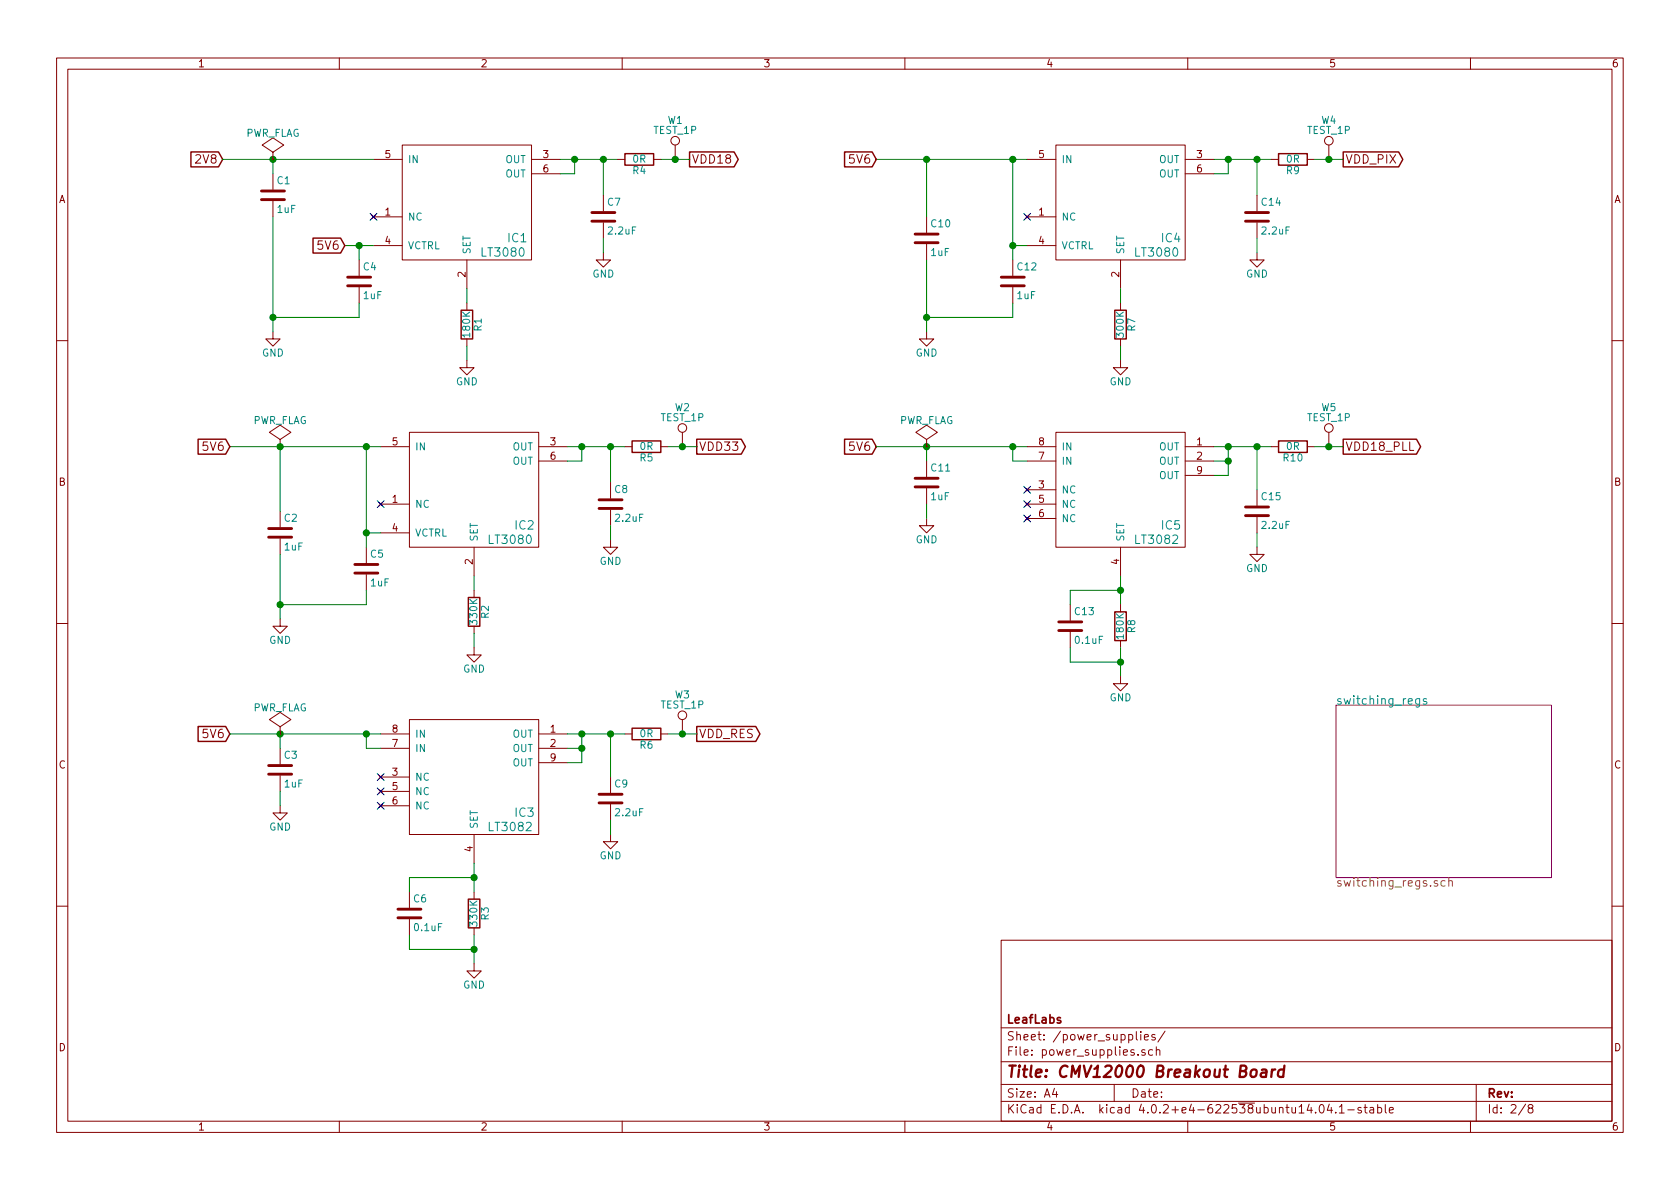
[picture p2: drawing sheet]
EESchema Schematic File Version 2
LIBS:power
LIBS:device
LIBS:transistors
LIBS:conn
LIBS:linear
LIBS:regul
LIBS:74xx
LIBS:cmos4000
LIBS:adc-dac
LIBS:memory
LIBS:xilinx
LIBS:microcontrollers
LIBS:dsp
LIBS:microchip
LIBS:analog_switches
LIBS:motorola
LIBS:texas
LIBS:intel
LIBS:audio
LIBS:interface
LIBS:digital-audio
LIBS:philips
LIBS:display
LIBS:cypress
LIBS:siliconi
LIBS:opto
LIBS:atmel
LIBS:contrib
LIBS:valves
LIBS:leaf
LIBS:cmv12000_breakout-cache
EELAYER 25 0
EELAYER END
$Descr A4 11693 8268
encoding utf-8
Sheet 2 8
Title "CMV12000 Breakout Board"
Date ""
Rev ""
Comp "LeafLabs"
Comment1 ""
Comment2 ""
Comment3 ""
Comment4 ""
$EndDescr
$Sheet
S 9300 4900 1500 1200
U 578E99E0
F0 "switching_regs" 59
F1 "switching_regs.sch" 59
$EndSheet
Text GLabel 4800 1100 2    59   Output ~ 0
VDD18
Text GLabel 9350 1100 2    59   Output ~ 0
VDD_PIX
Text GLabel 4850 3100 2    59   Output ~ 0
VDD33
Text GLabel 9350 3100 2    59   Output ~ 0
VDD18_PLL
Text GLabel 4850 5100 2    59   Output ~ 0
VDD_RES
$Comp
L LT3080 IC1
U 1 1
P 3250 1400
F 0 "IC1" H 3600 1150 59  0000 C CNN
F 1 "LT3080" H 3500 1050 59  0000 C CNN
F 2 "Housings_DFN_QFN:DFN-8-1EP_3x3mm_Pitch0.5mm" H 3250 1400 59  0001 C CNN
F 3 "" H 3250 1400 59  0000 C CNN
	1    3250 1400
	1    0    0    -1  
$EndComp
$Comp
L C C4
U 1 1
P 2500 1950
F 0 "C4" H 2525 2050 50  0000 L CNN
F 1 "1uF" H 2525 1850 50  0000 L CNN
F 2 "Capacitors_SMD:C_0603" H 2538 1800 50  0001 C CNN
F 3 "" H 2500 1950 50  0000 C CNN
	1    2500 1950
	1    0    0    -1  
$EndComp
Text GLabel 1550 1100 0    59   Input ~ 0
2V8
$Comp
L GND #PWR01
U 1 1
P 1900 2300
F 0 "#PWR01" H 1900 2050 50  0001 C CNN
F 1 "GND" H 1900 2150 50  0000 C CNN
F 2 "" H 1900 2300 50  0000 C CNN
F 3 "" H 1900 2300 50  0000 C CNN
	1    1900 2300
	1    0    0    -1  
$EndComp
$Comp
L C C1
U 1 1
P 1900 1350
F 0 "C1" H 1925 1450 50  0000 L CNN
F 1 "1uF" H 1925 1250 50  0000 L CNN
F 2 "Capacitors_SMD:C_0603" H 1938 1200 50  0001 C CNN
F 3 "" H 1900 1350 50  0000 C CNN
	1    1900 1350
	1    0    0    -1  
$EndComp
Wire Wire Line
	1550 1100 2600 1100
Wire Wire Line
	2500 2100 2500 2200
Wire Wire Line
	1900 1100 1900 1200
Connection ~ 1900 1100
Wire Wire Line
	1900 1500 1900 2300
NoConn ~ 2600 1500
Wire Wire Line
	2400 1700 2600 1700
Text GLabel 2400 1700 0    59   Input ~ 0
5V6
Wire Wire Line
	3900 1200 4000 1200
Wire Wire Line
	4000 1200 4000 1100
Wire Wire Line
	3900 1100 4300 1100
Wire Wire Line
	2500 1700 2500 1800
Connection ~ 2500 1700
Wire Wire Line
	2500 2200 1900 2200
Connection ~ 1900 2200
Wire Wire Line
	3250 2100 3250 2000
$Comp
L R R1
U 1 1
P 3250 2250
F 0 "R1" V 3330 2250 50  0000 C CNN
F 1 "180K" V 3250 2250 50  0000 C CNN
F 2 "Resistors_SMD:R_0603" V 3400 2250 50  0001 C CNN
F 3 "" H 3250 2250 50  0000 C CNN
	1    3250 2250
	1    0    0    -1  
$EndComp
Wire Wire Line
	3250 2400 3250 2500
Wire Wire Line
	4200 1100 4200 1350
$Comp
L C C7
U 1 1
P 4200 1500
F 0 "C7" H 4225 1600 50  0000 L CNN
F 1 "2.2uF" H 4225 1400 50  0000 L CNN
F 2 "Capacitors_SMD:C_0603" H 4238 1350 50  0001 C CNN
F 3 "" H 4200 1500 50  0000 C CNN
	1    4200 1500
	1    0    0    -1  
$EndComp
$Comp
L GND #PWR02
U 1 1
P 3250 2500
F 0 "#PWR02" H 3250 2250 50  0001 C CNN
F 1 "GND" H 3250 2350 50  0000 C CNN
F 2 "" H 3250 2500 50  0000 C CNN
F 3 "" H 3250 2500 50  0000 C CNN
	1    3250 2500
	1    0    0    -1  
$EndComp
$Comp
L GND #PWR03
U 1 1
P 4200 1750
F 0 "#PWR03" H 4200 1500 50  0001 C CNN
F 1 "GND" H 4200 1600 50  0000 C CNN
F 2 "" H 4200 1750 50  0000 C CNN
F 3 "" H 4200 1750 50  0000 C CNN
	1    4200 1750
	1    0    0    -1  
$EndComp
Wire Wire Line
	4200 1750 4200 1650
Connection ~ 4200 1100
$Comp
L LT3080 IC4
U 1 1
P 7800 1400
F 0 "IC4" H 8150 1150 59  0000 C CNN
F 1 "LT3080" H 8050 1050 59  0000 C CNN
F 2 "Housings_DFN_QFN:DFN-8-1EP_3x3mm_Pitch0.5mm" H 7800 1400 59  0001 C CNN
F 3 "" H 7800 1400 59  0000 C CNN
	1    7800 1400
	1    0    0    -1  
$EndComp
$Comp
L C C12
U 1 1
P 7050 1950
F 0 "C12" H 7075 2050 50  0000 L CNN
F 1 "1uF" H 7075 1850 50  0000 L CNN
F 2 "Capacitors_SMD:C_0603" H 7088 1800 50  0001 C CNN
F 3 "" H 7050 1950 50  0000 C CNN
	1    7050 1950
	1    0    0    -1  
$EndComp
$Comp
L GND #PWR04
U 1 1
P 6450 2300
F 0 "#PWR04" H 6450 2050 50  0001 C CNN
F 1 "GND" H 6450 2150 50  0000 C CNN
F 2 "" H 6450 2300 50  0000 C CNN
F 3 "" H 6450 2300 50  0000 C CNN
	1    6450 2300
	1    0    0    -1  
$EndComp
$Comp
L C C10
U 1 1
P 6450 1650
F 0 "C10" H 6475 1750 50  0000 L CNN
F 1 "1uF" H 6475 1550 50  0000 L CNN
F 2 "Capacitors_SMD:C_0603" H 6488 1500 50  0001 C CNN
F 3 "" H 6450 1650 50  0000 C CNN
	1    6450 1650
	1    0    0    -1  
$EndComp
Wire Wire Line
	6100 1100 7150 1100
Wire Wire Line
	7050 2100 7050 2200
Wire Wire Line
	6450 1100 6450 1500
Connection ~ 6450 1100
Wire Wire Line
	6450 1800 6450 2300
NoConn ~ 7150 1500
Text GLabel 6100 1100 0    59   Input ~ 0
5V6
Wire Wire Line
	8450 1200 8550 1200
Wire Wire Line
	8550 1200 8550 1100
Wire Wire Line
	8450 1100 8850 1100
Wire Wire Line
	7050 2200 6450 2200
Connection ~ 6450 2200
Wire Wire Line
	7800 2100 7800 2000
$Comp
L R R7
U 1 1
P 7800 2250
F 0 "R7" V 7880 2250 50  0000 C CNN
F 1 "300K" V 7800 2250 50  0000 C CNN
F 2 "Resistors_SMD:R_0603" V 7950 2250 50  0001 C CNN
F 3 "" H 7800 2250 50  0000 C CNN
	1    7800 2250
	1    0    0    -1  
$EndComp
Wire Wire Line
	7800 2400 7800 2500
Wire Wire Line
	8750 1100 8750 1350
$Comp
L C C14
U 1 1
P 8750 1500
F 0 "C14" H 8775 1600 50  0000 L CNN
F 1 "2.2uF" H 8775 1400 50  0000 L CNN
F 2 "Capacitors_SMD:C_0603" H 8788 1350 50  0001 C CNN
F 3 "" H 8750 1500 50  0000 C CNN
	1    8750 1500
	1    0    0    -1  
$EndComp
$Comp
L GND #PWR05
U 1 1
P 7800 2500
F 0 "#PWR05" H 7800 2250 50  0001 C CNN
F 1 "GND" H 7800 2350 50  0000 C CNN
F 2 "" H 7800 2500 50  0000 C CNN
F 3 "" H 7800 2500 50  0000 C CNN
	1    7800 2500
	1    0    0    -1  
$EndComp
$Comp
L GND #PWR06
U 1 1
P 8750 1750
F 0 "#PWR06" H 8750 1500 50  0001 C CNN
F 1 "GND" H 8750 1600 50  0000 C CNN
F 2 "" H 8750 1750 50  0000 C CNN
F 3 "" H 8750 1750 50  0000 C CNN
	1    8750 1750
	1    0    0    -1  
$EndComp
Wire Wire Line
	8750 1750 8750 1650
Connection ~ 8750 1100
Wire Wire Line
	7150 1700 7050 1700
Wire Wire Line
	7050 1100 7050 1800
Connection ~ 7050 1100
Connection ~ 7050 1700
$Comp
L LT3080 IC2
U 1 1
P 3300 3400
F 0 "IC2" H 3650 3150 59  0000 C CNN
F 1 "LT3080" H 3550 3050 59  0000 C CNN
F 2 "Housings_DFN_QFN:DFN-8-1EP_3x3mm_Pitch0.5mm" H 3300 3400 59  0001 C CNN
F 3 "" H 3300 3400 59  0000 C CNN
	1    3300 3400
	1    0    0    -1  
$EndComp
$Comp
L C C5
U 1 1
P 2550 3950
F 0 "C5" H 2575 4050 50  0000 L CNN
F 1 "1uF" H 2575 3850 50  0000 L CNN
F 2 "Capacitors_SMD:C_0603" H 2588 3800 50  0001 C CNN
F 3 "" H 2550 3950 50  0000 C CNN
	1    2550 3950
	1    0    0    -1  
$EndComp
$Comp
L GND #PWR07
U 1 1
P 1950 4300
F 0 "#PWR07" H 1950 4050 50  0001 C CNN
F 1 "GND" H 1950 4150 50  0000 C CNN
F 2 "" H 1950 4300 50  0000 C CNN
F 3 "" H 1950 4300 50  0000 C CNN
	1    1950 4300
	1    0    0    -1  
$EndComp
$Comp
L C C2
U 1 1
P 1950 3700
F 0 "C2" H 1975 3800 50  0000 L CNN
F 1 "1uF" H 1975 3600 50  0000 L CNN
F 2 "Capacitors_SMD:C_0603" H 1988 3550 50  0001 C CNN
F 3 "" H 1950 3700 50  0000 C CNN
	1    1950 3700
	1    0    0    -1  
$EndComp
Wire Wire Line
	1600 3100 2650 3100
Wire Wire Line
	2550 4100 2550 4200
Wire Wire Line
	1950 3100 1950 3550
Wire Wire Line
	1950 3850 1950 4300
NoConn ~ 2650 3500
Text GLabel 1600 3100 0    59   Input ~ 0
5V6
Wire Wire Line
	3950 3200 4050 3200
Wire Wire Line
	4050 3200 4050 3100
Wire Wire Line
	3950 3100 4350 3100
Wire Wire Line
	2550 4200 1950 4200
Connection ~ 1950 4200
Wire Wire Line
	3300 4100 3300 4000
$Comp
L R R2
U 1 1
P 3300 4250
F 0 "R2" V 3380 4250 50  0000 C CNN
F 1 "330K" V 3300 4250 50  0000 C CNN
F 2 "Resistors_SMD:R_0603" V 3450 4250 50  0001 C CNN
F 3 "" H 3300 4250 50  0000 C CNN
	1    3300 4250
	1    0    0    -1  
$EndComp
Wire Wire Line
	3300 4400 3300 4500
Wire Wire Line
	4250 3100 4250 3350
$Comp
L C C8
U 1 1
P 4250 3500
F 0 "C8" H 4275 3600 50  0000 L CNN
F 1 "2.2uF" H 4275 3400 50  0000 L CNN
F 2 "Capacitors_SMD:C_0603" H 4288 3350 50  0001 C CNN
F 3 "" H 4250 3500 50  0000 C CNN
	1    4250 3500
	1    0    0    -1  
$EndComp
$Comp
L GND #PWR08
U 1 1
P 3300 4500
F 0 "#PWR08" H 3300 4250 50  0001 C CNN
F 1 "GND" H 3300 4350 50  0000 C CNN
F 2 "" H 3300 4500 50  0000 C CNN
F 3 "" H 3300 4500 50  0000 C CNN
	1    3300 4500
	1    0    0    -1  
$EndComp
$Comp
L GND #PWR09
U 1 1
P 4250 3750
F 0 "#PWR09" H 4250 3500 50  0001 C CNN
F 1 "GND" H 4250 3600 50  0000 C CNN
F 2 "" H 4250 3750 50  0000 C CNN
F 3 "" H 4250 3750 50  0000 C CNN
	1    4250 3750
	1    0    0    -1  
$EndComp
Wire Wire Line
	4250 3750 4250 3650
Connection ~ 4250 3100
Wire Wire Line
	2650 3700 2550 3700
Wire Wire Line
	2550 3100 2550 3800
Connection ~ 2550 3100
Connection ~ 2550 3700
$Comp
L LT3082 IC5
U 1 1
P 7800 3400
F 0 "IC5" H 8150 3150 59  0000 C CNN
F 1 "LT3082" H 8050 3050 59  0000 C CNN
F 2 "Housings_DFN_QFN:DFN-8-1EP_3x3mm_Pitch0.5mm" H 7800 3400 59  0001 C CNN
F 3 "" H 7800 3400 59  0000 C CNN
	1    7800 3400
	1    0    0    -1  
$EndComp
Text GLabel 6100 3100 0    59   Input ~ 0
5V6
NoConn ~ 7150 3400
NoConn ~ 7150 3500
NoConn ~ 7150 3600
Wire Wire Line
	6100 3100 7150 3100
Wire Wire Line
	7150 3200 7050 3200
Wire Wire Line
	7050 3200 7050 3100
Connection ~ 7050 3100
Wire Wire Line
	8450 3100 8850 3100
Wire Wire Line
	8550 3100 8550 3300
Wire Wire Line
	8550 3300 8450 3300
Wire Wire Line
	8450 3200 8550 3200
Connection ~ 8550 3200
Connection ~ 8550 3100
Wire Wire Line
	7800 4000 7800 4200
$Comp
L R R8
U 1 1
P 7800 4350
F 0 "R8" V 7880 4350 50  0000 C CNN
F 1 "180K" V 7800 4350 50  0000 C CNN
F 2 "Resistors_SMD:R_0603" V 7950 4350 50  0001 C CNN
F 3 "" H 7800 4350 50  0000 C CNN
	1    7800 4350
	1    0    0    -1  
$EndComp
Wire Wire Line
	7800 4500 7800 4700
$Comp
L GND #PWR010
U 1 1
P 7800 4700
F 0 "#PWR010" H 7800 4450 50  0001 C CNN
F 1 "GND" H 7800 4550 50  0000 C CNN
F 2 "" H 7800 4700 50  0000 C CNN
F 3 "" H 7800 4700 50  0000 C CNN
	1    7800 4700
	1    0    0    -1  
$EndComp
$Comp
L LT3082 IC3
U 1 1
P 3300 5400
F 0 "IC3" H 3650 5150 59  0000 C CNN
F 1 "LT3082" H 3550 5050 59  0000 C CNN
F 2 "Housings_DFN_QFN:DFN-8-1EP_3x3mm_Pitch0.5mm" H 3300 5400 59  0001 C CNN
F 3 "" H 3300 5400 59  0000 C CNN
	1    3300 5400
	1    0    0    -1  
$EndComp
$Comp
L GND #PWR011
U 1 1
P 1950 5600
F 0 "#PWR011" H 1950 5350 50  0001 C CNN
F 1 "GND" H 1950 5450 50  0000 C CNN
F 2 "" H 1950 5600 50  0000 C CNN
F 3 "" H 1950 5600 50  0000 C CNN
	1    1950 5600
	1    0    0    -1  
$EndComp
$Comp
L C C3
U 1 1
P 1950 5350
F 0 "C3" H 1975 5450 50  0000 L CNN
F 1 "1uF" H 1975 5250 50  0000 L CNN
F 2 "Capacitors_SMD:C_0603" H 1988 5200 50  0001 C CNN
F 3 "" H 1950 5350 50  0000 C CNN
	1    1950 5350
	1    0    0    -1  
$EndComp
Text GLabel 1600 5100 0    59   Input ~ 0
5V6
NoConn ~ 2650 5400
NoConn ~ 2650 5500
NoConn ~ 2650 5600
Wire Wire Line
	2650 5200 2550 5200
Wire Wire Line
	4050 5100 4050 5300
Wire Wire Line
	4050 5300 3950 5300
Wire Wire Line
	3950 5200 4050 5200
Connection ~ 4050 5200
Connection ~ 4050 5100
$Comp
L C C13
U 1 1
P 7450 4350
F 0 "C13" H 7475 4450 50  0000 L CNN
F 1 "0.1uF" H 7475 4250 50  0000 L CNN
F 2 "Capacitors_SMD:C_0603" H 7488 4200 50  0001 C CNN
F 3 "" H 7450 4350 50  0000 C CNN
	1    7450 4350
	1    0    0    -1  
$EndComp
Wire Wire Line
	7450 4200 7450 4100
Wire Wire Line
	7450 4100 7800 4100
Connection ~ 7800 4100
Wire Wire Line
	7450 4500 7450 4600
Wire Wire Line
	7450 4600 7800 4600
Connection ~ 7800 4600
Wire Wire Line
	3300 6000 3300 6200
$Comp
L R R3
U 1 1
P 3300 6350
F 0 "R3" V 3380 6350 50  0000 C CNN
F 1 "330K" V 3300 6350 50  0000 C CNN
F 2 "Resistors_SMD:R_0603" V 3450 6350 50  0001 C CNN
F 3 "" H 3300 6350 50  0000 C CNN
	1    3300 6350
	1    0    0    -1  
$EndComp
Wire Wire Line
	3300 6500 3300 6700
$Comp
L GND #PWR012
U 1 1
P 3300 6700
F 0 "#PWR012" H 3300 6450 50  0001 C CNN
F 1 "GND" H 3300 6550 50  0000 C CNN
F 2 "" H 3300 6700 50  0000 C CNN
F 3 "" H 3300 6700 50  0000 C CNN
	1    3300 6700
	1    0    0    -1  
$EndComp
$Comp
L C C6
U 1 1
P 2850 6350
F 0 "C6" H 2875 6450 50  0000 L CNN
F 1 "0.1uF" H 2875 6250 50  0000 L CNN
F 2 "Capacitors_SMD:C_0603" H 2888 6200 50  0001 C CNN
F 3 "" H 2850 6350 50  0000 C CNN
	1    2850 6350
	1    0    0    -1  
$EndComp
Wire Wire Line
	2850 6200 2850 6100
Wire Wire Line
	2850 6100 3300 6100
Connection ~ 3300 6100
Wire Wire Line
	2850 6500 2850 6600
Wire Wire Line
	2850 6600 3300 6600
Connection ~ 3300 6600
$Comp
L C C9
U 1 1
P 4250 5550
F 0 "C9" H 4275 5650 50  0000 L CNN
F 1 "2.2uF" H 4275 5450 50  0000 L CNN
F 2 "Capacitors_SMD:C_0603" H 4288 5400 50  0001 C CNN
F 3 "" H 4250 5550 50  0000 C CNN
	1    4250 5550
	1    0    0    -1  
$EndComp
$Comp
L GND #PWR013
U 1 1
P 4250 5800
F 0 "#PWR013" H 4250 5550 50  0001 C CNN
F 1 "GND" H 4250 5650 50  0000 C CNN
F 2 "" H 4250 5800 50  0000 C CNN
F 3 "" H 4250 5800 50  0000 C CNN
	1    4250 5800
	1    0    0    -1  
$EndComp
Wire Wire Line
	4250 5800 4250 5700
Wire Wire Line
	4250 5100 4250 5400
Wire Wire Line
	1600 5100 2650 5100
Wire Wire Line
	2550 5200 2550 5100
Connection ~ 2550 5100
Wire Wire Line
	1950 5200 1950 5100
Connection ~ 1950 5100
Wire Wire Line
	1950 5600 1950 5500
$Comp
L GND #PWR014
U 1 1
P 6450 3600
F 0 "#PWR014" H 6450 3350 50  0001 C CNN
F 1 "GND" H 6450 3450 50  0000 C CNN
F 2 "" H 6450 3600 50  0000 C CNN
F 3 "" H 6450 3600 50  0000 C CNN
	1    6450 3600
	1    0    0    -1  
$EndComp
$Comp
L C C11
U 1 1
P 6450 3350
F 0 "C11" H 6475 3450 50  0000 L CNN
F 1 "1uF" H 6475 3250 50  0000 L CNN
F 2 "Capacitors_SMD:C_0603" H 6488 3200 50  0001 C CNN
F 3 "" H 6450 3350 50  0000 C CNN
	1    6450 3350
	1    0    0    -1  
$EndComp
Wire Wire Line
	6450 3600 6450 3500
Connection ~ 4250 5100
Connection ~ 6450 3100
$Comp
L C C15
U 1 1
P 8750 3550
F 0 "C15" H 8775 3650 50  0000 L CNN
F 1 "2.2uF" H 8775 3450 50  0000 L CNN
F 2 "Capacitors_SMD:C_0603" H 8788 3400 50  0001 C CNN
F 3 "" H 8750 3550 50  0000 C CNN
	1    8750 3550
	1    0    0    -1  
$EndComp
$Comp
L GND #PWR015
U 1 1
P 8750 3800
F 0 "#PWR015" H 8750 3550 50  0001 C CNN
F 1 "GND" H 8750 3650 50  0000 C CNN
F 2 "" H 8750 3800 50  0000 C CNN
F 3 "" H 8750 3800 50  0000 C CNN
	1    8750 3800
	1    0    0    -1  
$EndComp
Wire Wire Line
	8750 3800 8750 3700
Wire Wire Line
	8750 3100 8750 3400
Connection ~ 8750 3100
Wire Wire Line
	6450 3200 6450 3100
$Comp
L R R9
U 1 1
P 9000 1100
F 0 "R9" V 9080 1100 50  0000 C CNN
F 1 "0R" V 9000 1100 50  0000 C CNN
F 2 "Resistors_SMD:R_1206" V 9150 1100 50  0001 C CNN
F 3 "" H 9000 1100 50  0000 C CNN
	1    9000 1100
	0    1    1    0   
$EndComp
$Comp
L TEST_1P W4
U 1 1
P 9250 1100
F 0 "W4" H 9250 1370 50  0000 C CNN
F 1 "TEST_1P" H 9250 1300 50  0000 C CNN
F 2 "Measurement_Points:Measurement_Point_Round-TH_Big" H 9250 1450 50  0001 C CNN
F 3 "" H 9450 1100 50  0000 C CNN
	1    9250 1100
	1    0    0    -1  
$EndComp
Wire Wire Line
	9150 1100 9350 1100
$Comp
L R R4
U 1 1
P 4450 1100
F 0 "R4" V 4530 1100 50  0000 C CNN
F 1 "0R" V 4450 1100 50  0000 C CNN
F 2 "Resistors_SMD:R_1206" V 4600 1100 50  0001 C CNN
F 3 "" H 4450 1100 50  0000 C CNN
	1    4450 1100
	0    1    1    0   
$EndComp
$Comp
L TEST_1P W1
U 1 1
P 4700 1100
F 0 "W1" H 4700 1370 50  0000 C CNN
F 1 "TEST_1P" H 4700 1300 50  0000 C CNN
F 2 "Measurement_Points:Measurement_Point_Round-TH_Big" H 4700 1450 50  0001 C CNN
F 3 "" H 4900 1100 50  0000 C CNN
	1    4700 1100
	1    0    0    -1  
$EndComp
Wire Wire Line
	4600 1100 4800 1100
$Comp
L R R10
U 1 1
P 9000 3100
F 0 "R10" V 9080 3100 50  0000 C CNN
F 1 "0R" V 9000 3100 50  0000 C CNN
F 2 "Resistors_SMD:R_1206" V 9150 3100 50  0001 C CNN
F 3 "" H 9000 3100 50  0000 C CNN
	1    9000 3100
	0    1    1    0   
$EndComp
$Comp
L TEST_1P W5
U 1 1
P 9250 3100
F 0 "W5" H 9250 3370 50  0000 C CNN
F 1 "TEST_1P" H 9250 3300 50  0000 C CNN
F 2 "Measurement_Points:Measurement_Point_Round-TH_Big" H 9250 3450 50  0001 C CNN
F 3 "" H 9450 3100 50  0000 C CNN
	1    9250 3100
	1    0    0    -1  
$EndComp
Wire Wire Line
	9150 3100 9350 3100
$Comp
L R R6
U 1 1
P 4500 5100
F 0 "R6" V 4580 5100 50  0000 C CNN
F 1 "0R" V 4500 5100 50  0000 C CNN
F 2 "Resistors_SMD:R_1206" V 4650 5100 50  0001 C CNN
F 3 "" H 4500 5100 50  0000 C CNN
	1    4500 5100
	0    1    1    0   
$EndComp
$Comp
L TEST_1P W3
U 1 1
P 4750 5100
F 0 "W3" H 4750 5370 50  0000 C CNN
F 1 "TEST_1P" H 4750 5300 50  0000 C CNN
F 2 "Measurement_Points:Measurement_Point_Round-TH_Big" H 4750 5450 50  0001 C CNN
F 3 "" H 4950 5100 50  0000 C CNN
	1    4750 5100
	1    0    0    -1  
$EndComp
Wire Wire Line
	4650 5100 4850 5100
$Comp
L R R5
U 1 1
P 4500 3100
F 0 "R5" V 4580 3100 50  0000 C CNN
F 1 "0R" V 4500 3100 50  0000 C CNN
F 2 "Resistors_SMD:R_1206" V 4650 3100 50  0001 C CNN
F 3 "" H 4500 3100 50  0000 C CNN
	1    4500 3100
	0    1    1    0   
$EndComp
$Comp
L TEST_1P W2
U 1 1
P 4750 3100
F 0 "W2" H 4750 3370 50  0000 C CNN
F 1 "TEST_1P" H 4750 3300 50  0000 C CNN
F 2 "Measurement_Points:Measurement_Point_Round-TH_Big" H 4750 3450 50  0001 C CNN
F 3 "" H 4950 3100 50  0000 C CNN
	1    4750 3100
	1    0    0    -1  
$EndComp
Wire Wire Line
	4650 3100 4850 3100
Wire Wire Line
	3950 5100 4350 5100
$Comp
L PWR_FLAG #FLG016
U 1 1
P 6450 3100
F 0 "#FLG016" H 6450 3195 50  0001 C CNN
F 1 "PWR_FLAG" H 6450 3280 50  0000 C CNN
F 2 "" H 6450 3100 50  0000 C CNN
F 3 "" H 6450 3100 50  0000 C CNN
	1    6450 3100
	1    0    0    -1  
$EndComp
$Comp
L PWR_FLAG #FLG017
U 1 1
P 1900 1100
F 0 "#FLG017" H 1900 1195 50  0001 C CNN
F 1 "PWR_FLAG" H 1900 1280 50  0000 C CNN
F 2 "" H 1900 1100 50  0000 C CNN
F 3 "" H 1900 1100 50  0000 C CNN
	1    1900 1100
	1    0    0    -1  
$EndComp
$Comp
L PWR_FLAG #FLG018
U 1 1
P 1950 3100
F 0 "#FLG018" H 1950 3195 50  0001 C CNN
F 1 "PWR_FLAG" H 1950 3280 50  0000 C CNN
F 2 "" H 1950 3100 50  0000 C CNN
F 3 "" H 1950 3100 50  0000 C CNN
	1    1950 3100
	1    0    0    -1  
$EndComp
$Comp
L PWR_FLAG #FLG019
U 1 1
P 1950 5100
F 0 "#FLG019" H 1950 5195 50  0001 C CNN
F 1 "PWR_FLAG" H 1950 5280 50  0000 C CNN
F 2 "" H 1950 5100 50  0000 C CNN
F 3 "" H 1950 5100 50  0000 C CNN
	1    1950 5100
	1    0    0    -1  
$EndComp
Connection ~ 1950 3100
Connection ~ 9250 1100
Connection ~ 4700 1100
Connection ~ 4750 3100
Connection ~ 4750 5100
Connection ~ 9250 3100
Connection ~ 4050 3100
Connection ~ 4000 1100
Connection ~ 8550 1100
$EndSCHEMATC
